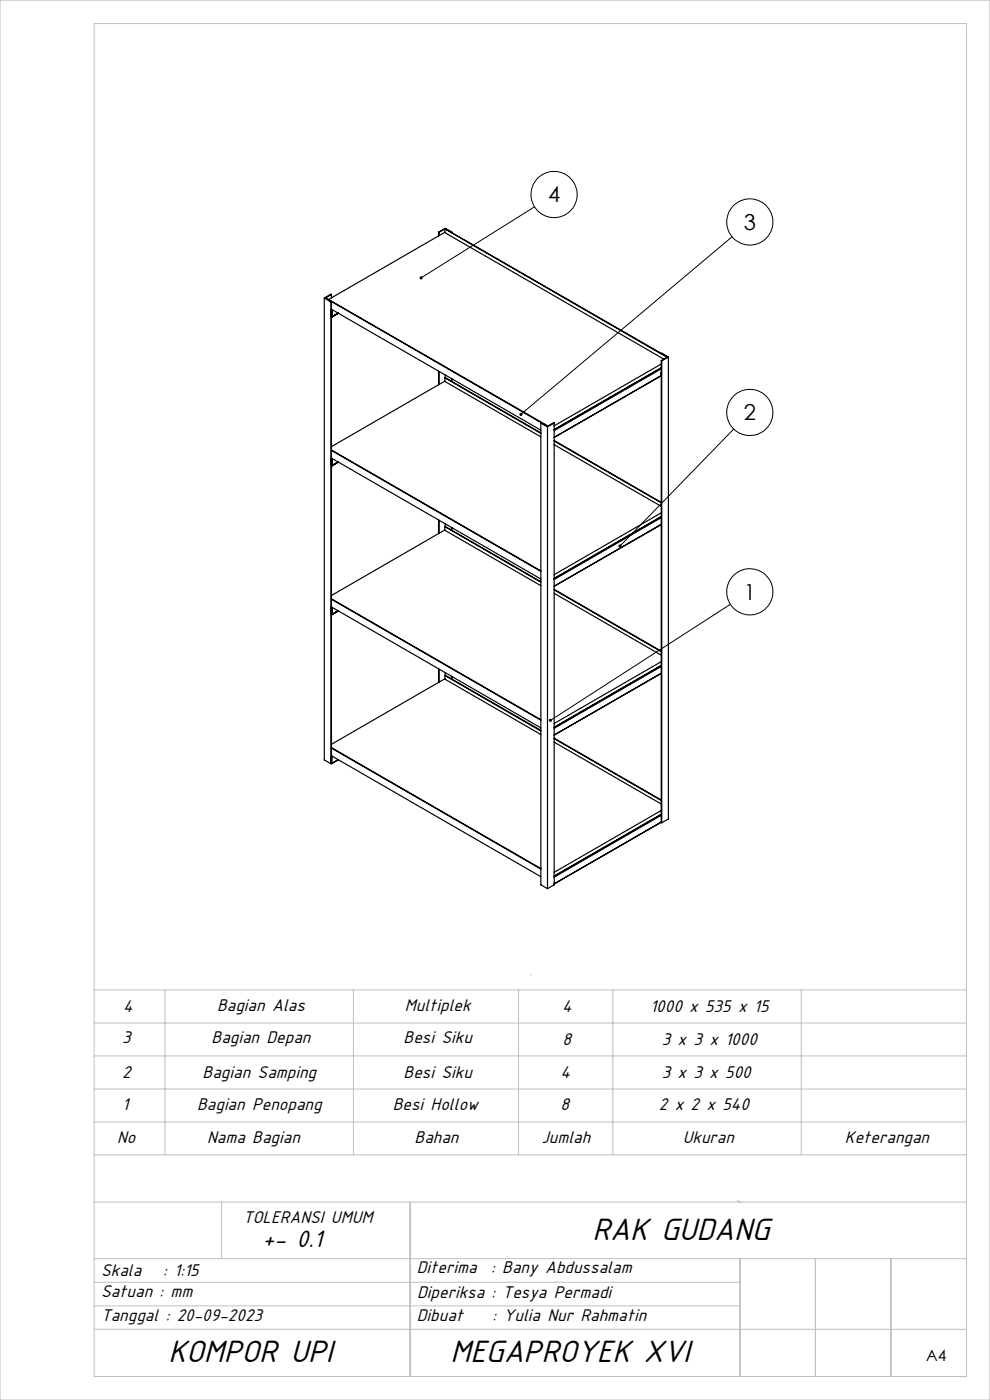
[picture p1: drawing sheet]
<svg xmlns="http://www.w3.org/2000/svg" width="210mm" height="297mm" viewBox="0 0 210 297" stroke-linecap="round" stroke-linejoin="round" font-family="sans-serif">
<g fill="none" stroke="#000" stroke-width=".21">
<path d="M113.4 43.9l-24.1 15M155.3 50.2l-44.8 37.7M155.6 91l-24.1 24.8M154.9 128.2l-38.1 24.6"/>
<circle cx="117.5" cy="41.3" r="4.9"/>
<circle cx="159.1" cy="47.1" r="4.9"/>
<circle cx="159.1" cy="87.5" r="4.9"/>
<circle cx="159.1" cy="125.6" r="4.9"/>
</g>
<g fill="none" stroke="#c0c0c0" stroke-width=".21">
<path d="M0 0h210v297h-210zM20 5h185v287h-185zM20 217h185M20 210h185M35 210v35M75 210v35M110 210v35M112.6 206.8h-.1M130 210v35M170 210v35M20 238h185M20 231h185"/>
<path d="M20 224h185M20 255h185M20 245h185M47 255v12M87 255v37M156.4 254.7l.6 .3M20 277h137M20 272h137M20 267h185M157 267v25M173 267v25M189 267v25"/>
<path d="M20 282h185"/>
</g>
<path d="M89.1 58.7l-.1 .5 .3-.3-.3 .3a.35 .35 0 0 0 .5 0 .35 .35 0 0 0 .1-.5 .35 .35 0 0 0-.5 0zM110.2 87.7v.4l.3-.2-.3 .2a.34 .34 0 0 0 .6 0 .34 .34 0 0 0-.1-.5 .34 .34 0 0 0-.5 .1zM131.3 115.6l-.1 .2 .1 .3 .2-.3-.2 .3a.34 .34 0 0 0 .4 0 .34 .34 0 0 0 .1-.5 .34 .34 0 0 0-.5 0zM116.5 152.6v.4l.3-.2-.3 .2a.33 .33 0 0 0 .5 0 .33 .33 0 0 0 0-.4 .33 .33 0 0 0-.5 0z" fill="#000"/>
<g fill="none" stroke="#000" stroke-width=".25">
<path d="M93 49.2l1.4-.8 1.4 .8M93 49.2l.1 .1M93 49.2v.9M93.1 49.3v.7M94.4 48.6l47.1 27.2 .1-.1M94.4 48.6v.8M94.4 48.5v.1M94.4 48.5l47.2 27.2M94.4 48.5l1.4 .7M94.4 48.5l-1.3 .8M95.8 49.2v.2M68.8 63.2v98l1.4 .8"/>
<path d="M68.8 63.2l1.4 .9M69 63.2l47.2 27.2h-.1M69 63.2l47.1 27.2M69 63.2l1.3 .8M69.7 63.5l24.6-14.2 46.5 26.9M70.2 64.1v97.9M70.3 62.5l-.1-.1-1.4 .8M70.3 62.5l-1.3 .7M70.3 64l-.1 .1M70.3 62.5v.7M70.3 64v98M70.4 65.8l-.1-.2 44.4 25.7"/>
<path d="M70.4 67.2l-.1 .1M70.4 65.8v1.4M70.5 65.7l-.1 .1M71.7 66.4l-1.3 .8M71.8 66.5l-1.4 .8M93 78.7v2.9M93.1 78.8v2.8M94.4 79.5v.6M140.1 78.1l.1 .1M140.2 78.2l.1-.2-22.8 13.2M140.3 79.7l-22.8 13.1 22.8-13.1M140.3 77.2l-22.8 13.1"/>
<path d="M140.3 78.1l-.1 .1M140.3 79.1l-.1 .2 .1-.1M140.3 76.5v98M140.3 76.5h.1M140.3 78.2l-22.8 13.2M140.4 76.5v98.1M141.6 75.7l-1.3 .8M141.6 75.7l-1.3-.7 .1-.1 1.4 .8M141.8 75.7v98l-1.4 .9M141.8 75.7l-1.4 .8M70.3 95.6l44.4 25.6M70.3 95.5l44.4 25.6"/>
<path d="M70.4 97.4l-.1-.2 44.4 25.6M70.4 98.8h-.1M70.4 97.4v1.4M70.5 97.3l-.1 .1M71.7 98l-1.3 .8M71.8 98l-1.4 .8M94.4 80.1v.8M94.4 80.1l20.3 11.8M94.4 80.1h.1M94.4 80.1l20.3 11.7M95.8 80.3v.6M95.8 80.4v.5"/>
<path d="M114.7 92.7l-20.4-11.8-24 13.9M114.7 89.7v98l1.4 .8M114.7 89.7l1.4 .9M114.7 89.7h.1l1.3 .7M116.1 90.6v97.9M117.5 94.3l22.8 13.1M117.5 93.6l22.8 13.1M117.5 93.4l22.8 13.2M117.5 89.7v98l-1.4 .8M117.5 89.7l-1.4 .9M117.5 89.7h-.1l-1.3 .7M93 110.3v2.9"/>
<path d="M93.1 110.4v2.7M94.4 111.7v.8M94.4 111.7l20.3 11.8M94.4 111.7h.1M94.4 111.7l20.3 11.7M94.4 111.1v.6M95.8 111.9v.5M95.8 111.9v.6M140.3 111.3l-22.8 13.1M140.3 108.8l-22.8 13.1M140.3 109.7l-.1 .1M140.3 109.8l-22.8 13.1"/>
<path d="M140.3 111.2l-22.8 13.2M70.3 127.1l44.4 25.7M70.3 127l44.4 25.7M70.4 128.9l-.1-.1 44.4 25.6M70.4 130.3l-.1 .1M70.4 128.9v1.4M70.5 128.9h-.1M71.7 129.6l-1.3 .7M71.8 129.6l-1.4 .8M114.7 124.2l-20.4-11.7-24 13.8M117.5 125.9l22.8 13.1M117.5 122.7l22.8-13.1z"/>
<path d="M117.5 125.1l22.8 13.2M117.5 125l22.8 13.1M70.3 158.6l44.4 25.7M70.3 158.7l44.4 25.7M93 141.9v2.9M93.1 142v2.7M94.4 143.3v.8M94.4 143.3l20.3 11.8M94.4 143.3h.1M94.4 143.3l20.3 11.6M94.4 142.7v.6M95.8 143.5v.5"/>
<path d="M95.8 143.5v.6M114.7 155.8l-20.4-11.8-24 13.9M117.5 157.4l22.8 13.2M117.5 156.7l22.8 13.1M117.5 156.6l22.8 13.1M140.1 141.3l.1 .1M140.2 141.4l.1-.2-22.8 13.1M140.3 142.9l-22.8 13.1M140.3 140.4l-22.8 13.1M140.3 141.3l-.1 .1M140.3 141.4l-22.8 13.1M140.3 142.8l-22.8 13.1"/>
<path d="M70.3 162h-.1M70.4 160.5l-.1-.2 44.4 25.7M70.4 161.9l-.1 .1M70.4 160.5v1.4M70.5 160.4l-.1 .1M71.7 161.1l-1.3 .8M71.8 161.2l-1.4 .8M140.1 172.9h.1M140.2 172.9l.1-.1-22.8 13.1M140.3 174.4l-22.8 13.1 22.8-13.1M140.3 171.9l-22.8 13.2M140.3 172.9h-.1"/>
<path d="M140.3 174.5l.1 .1M140.3 173l-22.8 13.1"/>
</g>
<g font-size="7.3">
<text x="125.6" y="263">RAK GUDANG</text>
<text x="35.7" y="288.9">KOMPOR UPI</text>
<text x="95.6" y="288.9">MEGAPROYEK XVI</text>
</g>
<text font-size="5.6" x="55.6" y="264.6">+- 0.1</text>
<g font-size="4.7">
<text x="116.3" y="43">4</text>
<text x="157.8" y="48.8">3</text>
<text x="157.8" y="89.2">2</text>
<text x="157.8" y="127.2">1</text>
</g>
<g font-size="4">
<text x="26.1" y="214.6">4</text>
<text x="46.1" y="214.5">Bagian Alas</text>
<text x="85.9" y="214.5">Multiplek</text>
<text x="119.2" y="214.7">4</text>
<text x="137.9" y="214.7">1000 x 535 x 15</text>
<text x="25.9" y="221.3">3</text>
<text x="44.9" y="221.3">Bagian Depan</text>
<text x="85.6" y="221.3">Besi Siku</text>
<text x="119.3" y="221.8">8</text>
<text x="140.4" y="221.8">3 x 3 x 1000</text>
<text x="25.9" y="228.6">2</text>
<text x="43" y="228.6">Bagian Samping</text>
<text x="85.6" y="228.6">Besi Siku</text>
<text x="118.9" y="228.6">4</text>
<text x="140.4" y="228.8">3 x 3 x 500</text>
<text x="25.9" y="235.6">1</text>
<text x="41.8" y="235.6">Bagian Penopang</text>
<text x="83.3" y="235.5">Besi Hollow</text>
<text x="118.9" y="235.6">8</text>
<text x="139.8" y="235.6">2 x 2 x 540</text>
<text x="24.9" y="242.5">No</text>
<text x="43.9" y="242.5">Nama Bagian</text>
<text x="87.9" y="242.5">Bahan</text>
<text x="114.9" y="242.5">Jumlah</text>
<text x="144.8" y="242.5">Ukuran</text>
<text x="179.2" y="242.5">Keterangan</text>
<text x="51.6" y="259.5">TOLERANSI UMUM</text>
<text x="21.4" y="275.2">Satuan : mm</text>
<text x="21.4" y="270.6">Skala</text>
<text x="34.6" y="270.6">: 1:15</text>
<text x="88.4" y="270.2">Diterima</text>
<text x="88.5" y="275.3">Diperiksa : Tesya Permadi</text>
<text x="104.2" y="270.2">: Bany Abdussalam</text>
<text x="21.4" y="280.2">Tanggal : 20-09-2023</text>
<text x="88.4" y="280.2">Dibuat</text>
<text x="104.5" y="280.2">: Yulia Nur Rahmatin</text>
</g>
<text font-size="3.3" x="196.5" y="288.7">A4</text>
</svg>
